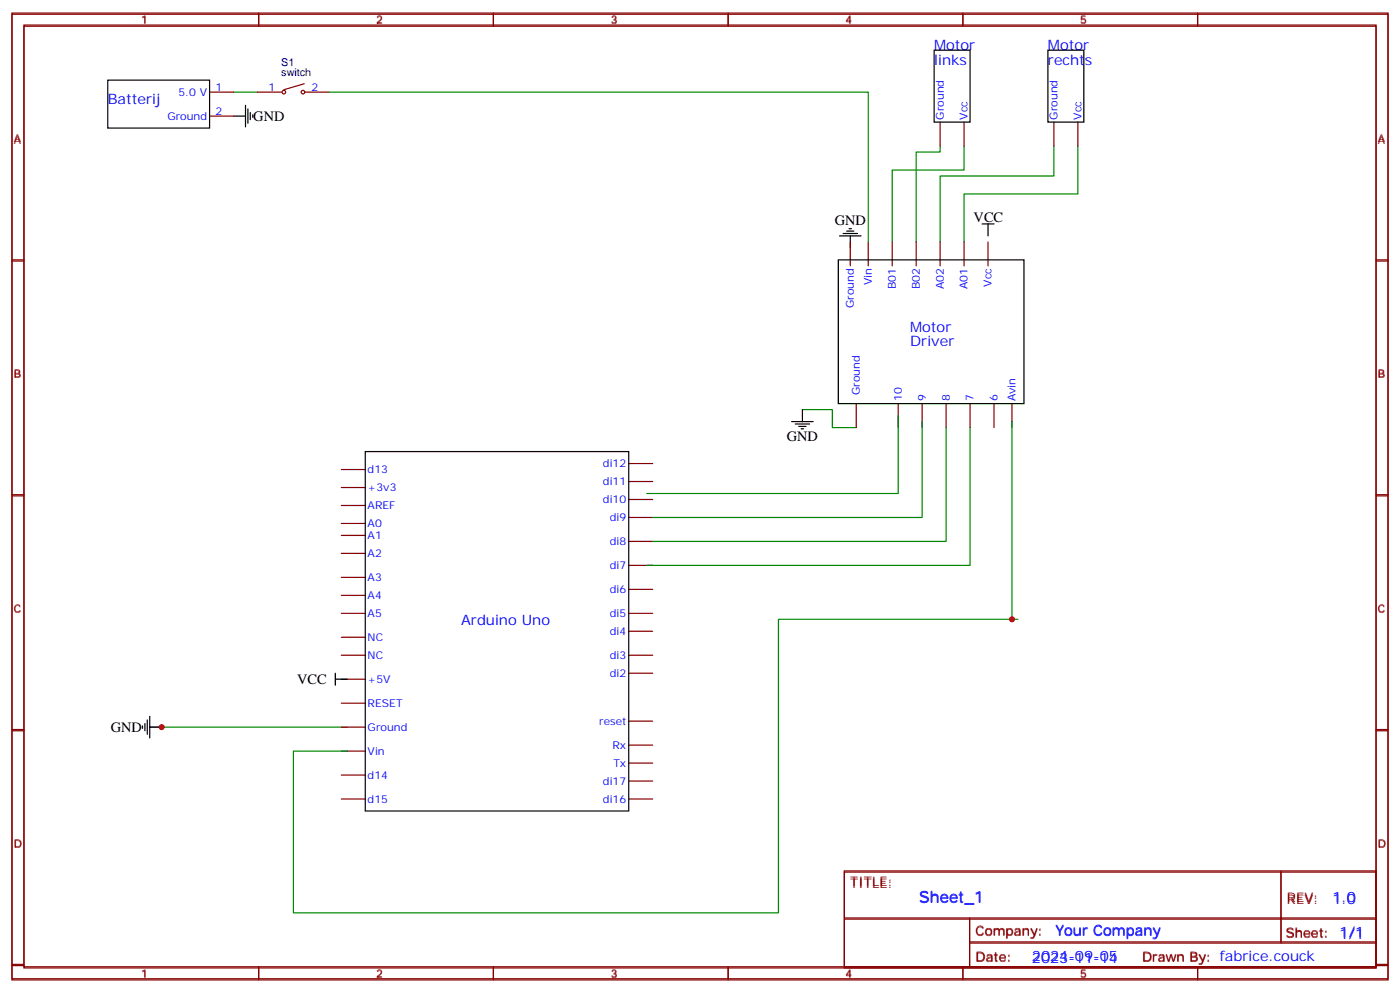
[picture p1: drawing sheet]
<svg xmlns="http://www.w3.org/2000/svg" width="412mm" height="292mm" viewBox="0 0 412 292" stroke-linecap="round" stroke-linejoin="round" font-family="sans-serif">
<g fill="none" stroke="#870000" stroke-width=".35">
<path d="M3.5 3.8h405.4v284.4h-405.4zM3.5 4.2h405.4v284.3h-405.4zM7.1 7.4h398.2v277.3h-398.2zM7.1 7.7h398.2v277.3h-398.2zM76.2 3.8v3.9M145.3 3.8v3.9M214.5 3.8v3.9M283.6 3.8v3.9M352.8 3.8v3.9M61.7 27.1h7.1M61.7 34.2h7.1M75.8 27.1h7.1"/>
<path d="M89.6 24.7l-6 1.7M90 27.1h7M276.9 35.9v7.1M284 35.9v7.1M310.4 35.9v7.1M317.5 35.9v7.1M3.5 76.5h3.6M3.5 76.9h3.6M250.5 71.2v7.1M255.8 71.2v7.1M262.8 71.2v7.1M269.9 71.2v7.1"/>
<path d="M276.9 71.2v7.1M284 71.2v7.1M291 71.2v7.1M405.3 76.5h3.6M405.3 76.9h3.6M252.2 118.9v7M264.6 118.9v7M271.6 118.9v7M278.7 118.9v7M285.8 118.9v7M292.8 118.9v7M298.1 118.9v7"/>
<path d="M100.5 138.3h7.1M185.2 136.5h7.1M3.5 145.7h3.6M3.5 146h3.6M100.5 157.7h7.1M100.5 154.1h7.1M100.5 148.8h7.1M100.5 143.5h7.1M185.2 159.4h7.1M185.2 152.4h7.1M185.2 147.1h7.1M185.2 141.8h7.1"/>
<path d="M405.3 145.7h3.6M405.3 146h3.6M100.5 175.3h7.1M100.5 170h7.1M100.5 162.9h7.1M185.2 173.5h7.1M185.2 166.5h7.1M100.5 200h7.1M100.5 192.9h7.1M100.5 187.6h7.1M100.5 180.6h7.1M185.2 192.9h7.1"/>
<path d="M185.2 180.6h7.1M185.2 198.2h7.1M185.2 185.9h7.1M3.5 214.8h3.6M3.5 215.2h3.6M100.5 214.1h7.1M100.5 207h7.1M185.2 219.4h7.1M185.2 212.3h7.1M405.3 214.8h3.6M405.3 215.2h3.6M100.5 235.3h7.1"/>
<path d="M100.5 228.2h7.1M100.5 221.2h7.1M185.2 235.3h7.1M185.2 230h7.1M185.2 224.7h7.1M248.7 256.4h156.6v28.3h-156.6zM248.7 256.8h156.6v28.2h-156.6zM377.3 256.5v21.2M248.7 270.3h156.5M248.7 270.6h156.5M285.6 277.3h119.6M285.6 270.3v14.4"/>
<path d="M285.6 277.7h119.6M3.5 284h3.6M3.5 284.3h3.6M76.2 284.7v3.8M145.3 284.7v3.8M214.5 284.7v3.8M283.6 284.7v3.8M352.8 284.7v3.8M405.3 284h3.6M405.3 284.3h3.6"/>
<circle cx="83.6" cy="27.1" r=".53"/>
<circle cx="89.3" cy="27.1" r=".53"/>
</g>
<g fill="none" stroke="#008700" stroke-width=".35">
<path d="M68.8 27.1h7M97 27.1h158.8v44.1M276.9 43v1.8h-7v26.4M284 43v7.1h-21.2v21.1M310.4 43v8.8h-33.5v19.4M317.5 43v14.1h-33.5v14.1M236.4 120.6h8.8v5.3h7M264.6 122.4v22.9h-74.1M271.6 124.1v28.3h-79.3M278.7 125.9v33.5h-86.4M285.8 125.9v40.6h-95.3M298.1 124.1v58.3"/>
<path d="M299.9 182.4h-70.6v86.4h-142.9v-47.6h15.9M44.1 214.1h58.2"/>
</g>
<g fill="none" stroke="#000" stroke-width=".35">
<path d="M275.2 14.8h10.6v21.1h-10.6zM308.7 14.8h10.6v21.1h-10.6zM31.7 23.6h30v14.1h-30zM68.8 34.2h3.5M72.3 31v6.4M73 32.1v4.2M73.7 33.1v2.1M74.4 33.8v.7M246.9 76.5h54.7v42.4h-54.7zM247.3 69.5h6.3M248.4 68.8h4.2M249.4 68.1h2.1"/>
<path d="M250.1 67.3h.7M250.5 69.5v3.5M289.3 65.9h3.5M291 65.9v3.6M107.6 133h77.6v105.8h-77.6zM233.2 124.1h6.3M234.2 124.8h4.3M235.3 125.6h2.1M236 126.3h.7M236.4 120.6v3.5M98.8 200h3.5M98.8 198.2v3.6"/>
<path d="M42 213.7v.8M42.7 213v2.2M43.4 212v4.2M44.1 214.1h3.5M44.1 210.9v6.4"/>
</g>
<g fill="#c00">
<circle cx="47.6" cy="214.1" r=".88"/>
<circle cx="298.1" cy="182.4" r=".88"/>
</g>
<text font-size="4.6" fill="#00f" x="270.8" y="265.5">Sheet_1</text>
<g font-size="4.2" fill="#00f">
<text x="275.2" y="14.8">Motor</text>
<text x="308.7" y="14.8">Motor</text>
<text x="275.2" y="19">links</text>
<text x="308.7" y="19">rechts</text>
<text x="31.7" y="30.7">Batterij</text>
<text x="268.1" y="97.7">Motor</text>
<text x="268.1" y="101.9">Driver</text>
<text x="135.8" y="184.1">Arduino Uno</text>
<text x="392.5" y="265.7">1.0</text>
<text x="310.9" y="275.3">Your Company</text>
<text x="304" y="283.1">2024-09-05</text>
<text x="304" y="283.4">2023-11-14</text>
</g>
<g font-size="4.2">
<text x="74.6" y="35.7">GND</text>
<text x="286.8" y="65.2">VCC</text>
<text x="245.9" y="66.2">GND</text>
<text x="231.8" y="129.8">GND</text>
<text x="87.5" y="201.4">VCC</text>
<text x="32.6" y="215.6">GND</text>
</g>
<g font-size="3.9" fill="#800">
<text x="250.5" y="261">TITLE:</text>
<text x="379.1" y="265.7">REV:</text>
<text x="287.4" y="275.2">Company:</text>
<text x="378.7" y="275.8">Sheet: 1/1</text>
<text x="287.4" y="282.9">Date:</text>
<text x="336.4" y="283">Drawn By: fabrice.couck</text>
<text x="336.4" y="283.3">Drawn By:</text>
</g>
<g font-size="3.2" fill="#800">
<text x="41.6" y="6.8">1</text>
<text x="110.8" y="6.8">2</text>
<text x="179.9" y="6.8">3</text>
<text x="249.1" y="6.8">4</text>
<text x="318.2" y="6.8">5</text>
<text x="4.1" y="41.9">A</text>
<text x="405.9" y="41.9">A</text>
<text x="4.1" y="111.1">B</text>
<text x="405.9" y="111.1">B</text>
<text x="4.1" y="180.2">C</text>
<text x="405.9" y="180.2">C</text>
<text x="4.1" y="249.4">D</text>
<text x="405.9" y="249.4">D</text>
<text x="41.6" y="287.7">1</text>
<text x="110.8" y="287.7">2</text>
<text x="179.9" y="287.7">3</text>
<text x="249.1" y="287.7">4</text>
<text x="318.2" y="287.7">5</text>
</g>
<g font-size="3.2" fill="#000080">
<text x="82.9" y="22.5">switch</text>
<text x="82.9" y="19.3">S1</text>
</g>
<g font-size="3.2" fill="#00f">
<text x="52.6" y="28.2">5.0 V</text>
<text x="63.5" y="26.8">1</text>
<text x="79.1" y="26.8">1</text>
<text x="91.7" y="26.8">2</text>
<text x="49.3" y="35.2">Ground</text>
<text x="63.5" y="33.8">2</text>
<text x="278" y="35.2" transform="rotate(-90 278 35.2)">Ground</text>
<text x="285" y="35.2" transform="rotate(-90 285 35.2)">Vcc</text>
<text x="311.5" y="35.2" transform="rotate(-90 311.5 35.2)">Ground</text>
<text x="318.6" y="35.2" transform="rotate(-90 318.6 35.2)">Vcc</text>
<text x="256.8" y="84" transform="rotate(-90 256.8 84)">Vin</text>
<text x="263.9" y="85.2" transform="rotate(-90 263.9 85.2)">B01</text>
<text x="270.9" y="85.2" transform="rotate(-90 270.9 85.2)">B02</text>
<text x="278" y="85.2" transform="rotate(-90 278 85.2)">A02</text>
<text x="285" y="85.2" transform="rotate(-90 285 85.2)">A01</text>
<text x="292.1" y="84.5" transform="rotate(-90 292.1 84.5)">Vcc</text>
<text x="251.5" y="90.7" transform="rotate(-90 251.5 90.7)">Ground</text>
<text x="253.3" y="116.4" transform="rotate(-90 253.3 116.4)">Ground</text>
<text x="265.6" y="118.1" transform="rotate(-90 265.6 118.1)">10</text>
<text x="272.7" y="118.1" transform="rotate(-90 272.7 118.1)">9</text>
<text x="279.8" y="118.1" transform="rotate(-90 279.8 118.1)">8</text>
<text x="286.8" y="118.1" transform="rotate(-90 286.8 118.1)">7</text>
<text x="293.9" y="118.1" transform="rotate(-90 293.9 118.1)">6</text>
<text x="299.2" y="118.1" transform="rotate(-90 299.2 118.1)">Avin</text>
<text x="177.6" y="137.5">di12</text>
<text x="108.3" y="139.3">d13</text>
<text x="177.6" y="142.8">di11</text>
<text x="108.3" y="149.9">AREF</text>
<text x="108.3" y="144.6">+3v3</text>
<text x="177.6" y="148.1">di10</text>
<text x="108.3" y="155.2">A0</text>
<text x="179.6" y="153.4">di9</text>
<text x="108.3" y="158.7">A1</text>
<text x="179.6" y="160.5">di8</text>
<text x="108.3" y="164">A2</text>
<text x="179.6" y="167.5">di7</text>
<text x="108.3" y="171.1">A3</text>
<text x="108.3" y="176.4">A4</text>
<text x="179.6" y="174.6">di6</text>
<text x="108.3" y="181.6">A5</text>
<text x="179.6" y="181.6">di5</text>
<text x="108.3" y="188.7">NC</text>
<text x="179.6" y="186.9">di4</text>
<text x="108.3" y="194">NC</text>
<text x="179.6" y="194">di3</text>
<text x="108.3" y="201">+5V</text>
<text x="179.6" y="199.3">di2</text>
<text x="108.3" y="208.1">RESET</text>
<text x="108.3" y="215.2">Ground</text>
<text x="176.5" y="213.4">reset</text>
<text x="180.4" y="220.5">Rx</text>
<text x="108.3" y="222.2">Vin</text>
<text x="180.7" y="225.7">Tx</text>
<text x="108.3" y="229.3">d14</text>
<text x="177.6" y="231">di17</text>
<text x="108.3" y="236.3">d15</text>
<text x="177.6" y="236.3">di16</text>
</g>
</svg>
